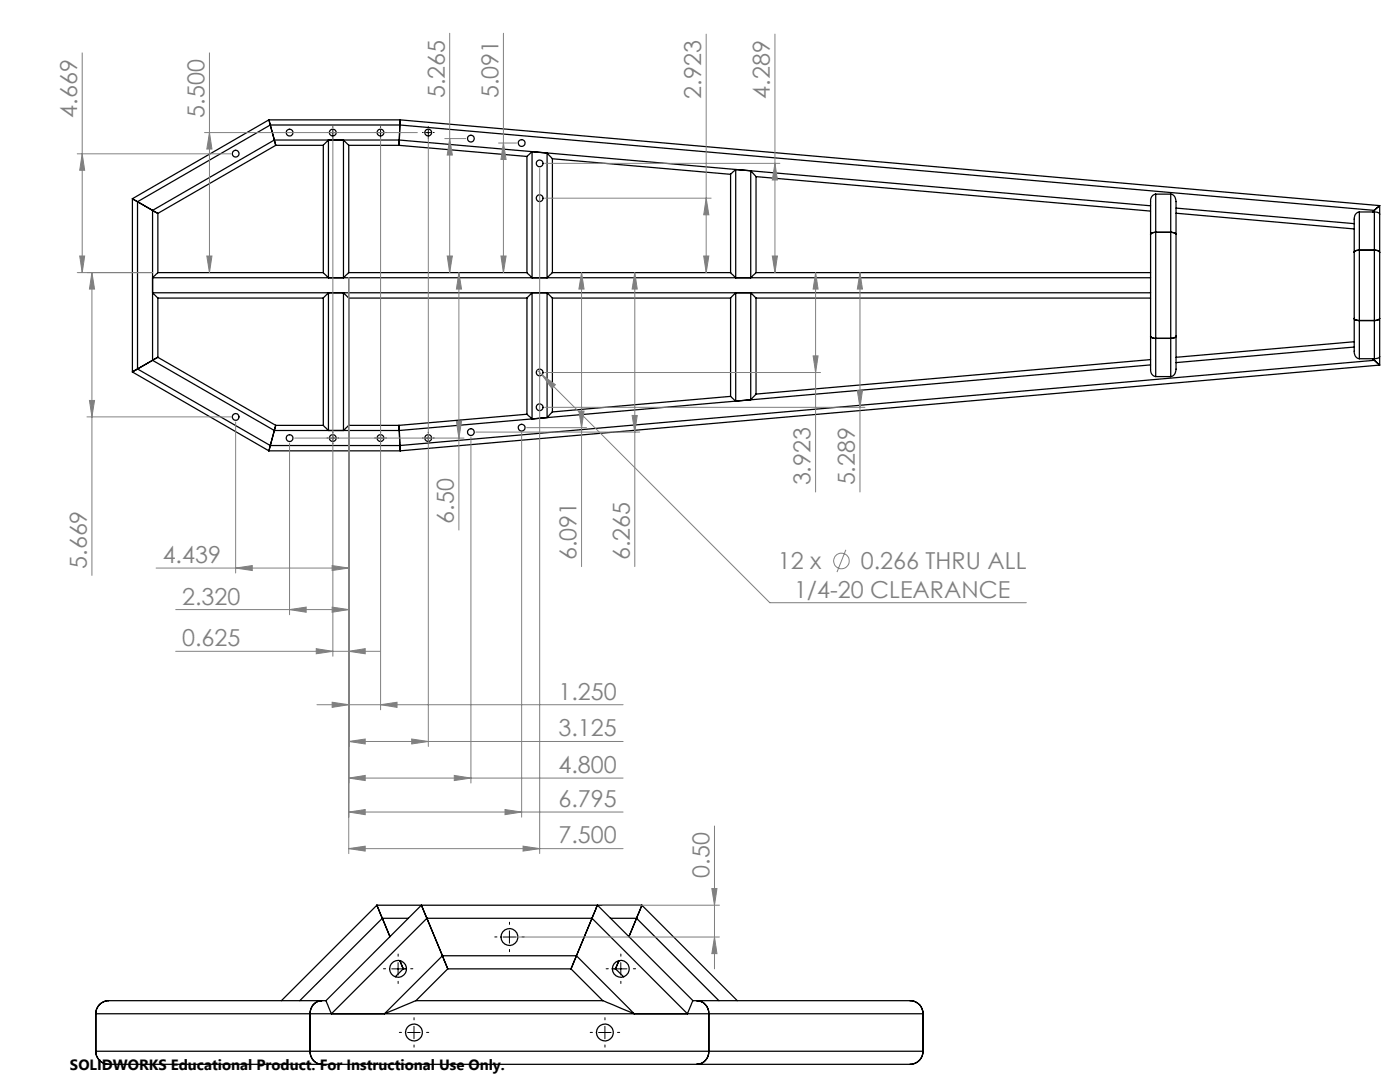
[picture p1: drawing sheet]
<svg xmlns="http://www.w3.org/2000/svg" width="279mm" height="216mm" viewBox="0 0 279 216" stroke-linecap="round" stroke-linejoin="round" font-family="sans-serif">
<g fill="none" stroke="#000" stroke-width=".25">
<path d="M26.4 39.7l1 .6M26.4 39.7v34.5M53.7 23.9l.2 1M53.7 23.9h26.2M53.7 23.9l-27.3 15.8M53.9 24.9h25.9M53.9 24.9l.9 3M53.9 24.9l-26.5 15.4M54.8 27.9l.2 1.1M54.8 27.9h24.9M54.8 27.9l-24.4 14.1M55 29h9.5"/>
<path d="M55 29l-23.5 13.6M64.5 29l1-1.1v27.5l-1-1M64.5 29v25.4M69.6 29l-1.1-1.1v27.5l1.1-1M69.6 29v25.4M69.6 29h10M79.6 29l25.6 2.2M79.7 27.9l-.1 1.1M79.7 27.9l149.9 13.2M79.8 24.9l194.5 17.1M79.8 24.9l-.1 3M79.9 23.9l-.1 1"/>
<path d="M79.9 23.9l195.4 17.1M105.2 31.2v23.2M106.2 30.3l-1 .9M106.2 30.3v25.1l-1-1M106.2 30.3l3 .3M109.2 30.6l1 1.1M109.2 30.6v24.8l1-1M110.2 31.7v22.7M110.2 31.7l35.6 3.1M145.8 34.8v19.6M146.8 33.8v21.6l-1-1M146.8 33.8l-1 1"/>
<path d="M146.8 33.8l3 .3M149.8 34.1l1.1 1.1M149.8 34.1v21.3l1.1-1M150.9 35.2v19.2M150.9 35.2l78.7 6.9M230.6 38.7a1.28 1.28 0 0 0-1 1.5v33.5a1.29 1.29 0 0 0 1 1.4M230.6 38.7v36.4M230.6 38.7h3M233.6 38.7a1.32 1.32 0 0 1 1.1 1.5v33.5a1.32 1.32 0 0 1-1.1 1.4M233.6 38.7v36.4M27.4 40.3v33.3M27.4 40.3l3 1.7"/>
<path d="M30.4 42l1.1 .6M30.4 42v29.9M31.5 54.4l-1.1 1h199.2M31.5 54.4h33M31.5 59.5h33M31.5 42.6v11.8M31.5 59.5v11.8M64.5 59.5l1-1.1v27.5l-1-1M64.5 59.5v25.4M69.6 59.5l-1.1-1.1v27.5l1.1-1M69.6 59.5v25.4M69.6 54.4h35.6"/>
<path d="M69.6 59.5h35.6M105.2 59.5l1-1.1v25.2M105.2 59.5v23.2M110.2 59.5l-1-1.1v24.9M110.2 59.5v22.7M110.2 54.4h35.6M110.2 59.5h35.6M145.8 59.5l1-1.1v21.6M145.8 59.5v19.6M150.9 59.5l-1.1-1.1v21.4M150.9 59.5v19.1M150.9 54.4h78.7"/>
<path d="M150.9 59.5h78.7M229.6 58.4h-199.2l1.1 1.1M229.7 46.6l.9-.2a.98 .98 0 0 0-1 .4zM230.6 46.4h3M233.6 46.4h.2a.83 .83 0 0 1 .9 .4 1.11 1.11 0 0 0-1.1-.4zM234.7 42.5l35.6 3.2M234.7 41.5l35.6 3.1M270.4 50.1l.9-.2h-.2a.73 .73 0 0 0-.8 .4zM271.3 42.3a1.26 1.26 0 0 0-1 1.4v26.4a1.27 1.27 0 0 0 1 1.5M271.3 42.3h3.2a.83 .83 0 0 1 .8 .4M271.3 42.3v29.3M271.3 49.9h3"/>
<path d="M274.3 49.9a.95 .95 0 0 1 1 .4 .91 .91 0 0 0-1-.4zM274.3 42v29.9M274.3 42l-.4 .3M275.3 41l-1 1M275.3 41v31.8M26.4 74.2l27.3 15.8M27.4 73.6l-1 .6M27.4 73.6l26.5 15.3M30.4 71.9l-3 1.7M30.4 71.9l24.4 14M31.5 71.3l-1.1 .6M31.5 71.3l23.5 13.6"/>
<path d="M145.8 79.1l1 .9M145.8 79.1l-35.6 3.1M149.8 79.8l-3 .2M150.9 78.6l-1.1 1.2M229.6 67.1a.98 .98 0 0 0 1 .4h3.2l.8-.2 .1-.2M229.6 71.8l-78.7 6.8M229.6 72.8l-149.9 13.1M230.6 75.1h3M270.3 63.5a.98 .98 0 0 0 1 .5h-.2a.73 .73 0 0 1-.8-.5zM270.3 68.2l-35.6 3.1M270.3 69.3l-35.6 3.1M271.3 64h3"/>
<path d="M273.9 71.6l.4 .3M274.3 64a1.11 1.11 0 0 0 1-.5 .91 .91 0 0 1-1 .5zM274.3 71.9l1 .9M274.3 71.9l-194.5 17M275.3 71.2a.91 .91 0 0 1-1 .4h-3M275.3 72.8l-195.4 17.2M53.7 90h26.2M53.9 88.9l-.2 1.1M53.9 88.9h25.9M54.8 85.9h24.9M54.8 85.9l-.9 3M55 84.9l-.2 1"/>
<path d="M55 84.9h9.5M69.6 84.9h10M79.6 84.9l.1 1M79.7 85.9l.1 3M79.8 88.9l.1 1.1M105.2 82.7l1 .9M105.2 82.7l-25.6 2.2M109.2 83.3l-3 .3M110.2 82.2l-1 1.1M21.7 199.7a2.59 2.59 0 0 0-2.6 2.6M21.7 199.7a2.57 2.57 0 0 0-2.6 2.6M21.7 199.7h43.4"/>
<path d="M75.2 180.6l1.1 2.6M75.2 180.6h52.9M75.2 180.6l-19 19.1M76.3 183.2l1.5 3.7M76.3 183.2h5.2M76.3 183.2l-16.5 16.5M79.8 191.7l.7 1.6M80.5 193.3h.6M80.5 193.3l-1.6 1.6M83 199.7h37.3M84.1 180.6l1.1 2.6M84.1 180.6l-19 19.1"/>
<path d="M85.2 183.2l-19.1 19.1-1-2.6M85.2 183.2h32.9M85.2 183.2l3.1 7.5M88.3 190.7l1.1 2.6M88.3 190.7l-11.6 11.6 6.3-2.6M88.3 190.7h26.7M89.4 193.3h24.5M89.4 193.3l-6.4 6.4M113.9 193.3l6.4 6.4M115 190.7l-1.1 2.6M115 190.7l11.6 11.6-6.3-2.6M118.1 183.2l19.1 19.1 1.1-2.6"/>
<path d="M118.1 183.2l-3.1 7.5M119.2 180.6l-1.1 2.6M119.2 180.6l19.1 19.1M121.8 183.2h5.2M122.2 193.3h.6M122.8 193.3l1.7 1.6M123.5 191.7l-.7 1.6M127 183.2l-1.5 3.7M127 183.2l16.5 16.5M128.1 180.6l-1.1 2.6M128.1 180.6l19 19.1M138.3 199.7h43.3a2.62 2.62 0 0 1 2.6 2.6"/>
<path d="M139.1 199.7a2.54 2.54 0 0 1 2.4 2.6v7.5M19.1 209.8a2.59 2.59 0 0 0 2.6 2.6M19.1 209.8a2.57 2.57 0 0 0 2.6 2.6M19.1 202.3v7.5M19.1 209.8h165.1M19.1 202.3h165.1M21.7 212.4h159.9M61.9 209.8a2.48 2.48 0 0 0 2.3 2.6 2.46 2.46 0 0 1-2.3-2.6zM61.9 202.3v7.5M62.7 200.3a2.07 2.07 0 0 1 1.5-.6 2.48 2.48 0 0 0-2.3 2.6l.3-1.3zM141.5 209.8a2.51 2.51 0 0 1-2.4 2.6 2.54 2.54 0 0 0 2.4-2.6zM184.2 209.8a2.65 2.65 0 0 1-2.6 2.6"/>
<path d="M184.2 209.8a2.57 2.57 0 0 1-2.6 2.6M184.2 202.3v7.5"/>
<circle cx="47" cy="30.7" r=".68"/>
<circle cx="57.8" cy="26.5" r=".68"/>
<circle cx="66.4" cy="26.5" r=".68"/>
<circle cx="75.9" cy="26.5" r=".68"/>
<circle cx="85.5" cy="26.5" r=".68"/>
<circle cx="94" cy="27.7" r=".67"/>
<circle cx="104.1" cy="28.5" r=".68"/>
<circle cx="107.7" cy="39.6" r=".68"/>
<circle cx="107.7" cy="32.6" r=".68"/>
<circle cx="107.7" cy="74.3" r=".67"/>
<circle cx="47" cy="83.2" r=".67"/>
<circle cx="57.8" cy="87.4" r=".68"/>
<circle cx="66.4" cy="87.4" r=".68"/>
<circle cx="75.9" cy="87.4" r=".68"/>
<circle cx="85.5" cy="87.4" r=".68"/>
<circle cx="94" cy="86.2" r=".67"/>
<circle cx="104.1" cy="85.3" r=".68"/>
<circle cx="107.7" cy="81.3" r=".68"/>
<circle cx="79.4" cy="193.3" r="1.69"/>
<circle cx="101.7" cy="187" r="1.69"/>
<circle cx="123.9" cy="193.3" r="1.69"/>
<circle cx="82.6" cy="206" r="1.69"/>
<circle cx="120.7" cy="206" r="1.69"/>
</g>
<g fill="none" stroke="#808080" stroke-width=".2">
<path d="M16.4 10.5v43.9M41.8 10.5v43.9M89.7 6.6v47.8M100.5 6.6v47.8M140.9 6.8v47.6M154.7 6.8v47.6M15.4 30.7h30.6M16.4 30.7l.5 3.3h-1zM40.8 26.5h42.5M41.8 26.5l.5 3.2h-1zM66.4 27.4v103.6M76 27.4v114.2"/>
<path d="M85.5 27.4v121.5M88.8 27.7h4.2M89.7 27.7l.6 3.2h-1zM99.5 28.5h3.6M100.5 28.5l.5 3.3h-1zM107.7 33.6v136.7M108.7 39.5h33.2M108.7 32.6h46.9M140.9 39.5l.6 3.4h-1.1zM154.7 32.6l.5 3.3h-1.1zM15.4 54.4h15.1M15.9 51.1h1l-.5 3.3z"/>
<path d="M18.3 54.4l.6 3.3h-1zM18.3 54.4v60.4M41.3 51.1h1l-.5 3.3zM69.6 55.4v114.9M89.3 51.1h1l-.6 3.3zM91.6 54.4v51.4M91.6 54.4l.5 3.3h-1zM100 51.1h1l-.5 3.3zM116.1 54.4v58.7M116.1 54.4l.5 3.3h-1.1zM126.7 54.4v58.7M126.7 54.4l.5 3.3h-1z"/>
<path d="M140.4 51.1h1.1l-.6 3.3zM154.1 51.1h1.1l-.5 3.3zM162.8 54.4l.5 3.3h-1zM162.8 54.4v43.8M171.6 54.4v43.8M171.6 54.4l.5 3.3h-1zM17.9 79.9h1l-.6 3.3zM107.2 73.8l1 1M108.2 74.8l2.6 2-.7 .7zM108.2 74.8l45.4 45.5h51.2M108.7 74.3h55.1M162.3 71h1l-.5 3.3z"/>
<path d="M171.1 78h1l-.5 3.3zM17.4 83.2h28.6M47 84.2v30.1M57.8 88.4v34.3M58.8 87.4h33.8M91.1 84.1h1l-.5 3.3zM94 87.2v69M95 86.2h32.7M104.1 86.3v76.8M105.1 85.3h12M108.7 81.3h63.9M115.5 82h1.1l-.5 3.3z"/>
<path d="M126.2 82.9h1l-.5 3.3zM31.2 113.3h38.4M47 113.3l3.3-.4v.9zM66.3 112.9l3.3 .4-3.3 .5zM168.8 109.7l-1.8 4.5M35.1 130h40.9M35.1 121.6h34.5M57.8 121.6l3.3-.5v1.1zM63.1 129.4l3.3 .6-3.3 .5zM66.3 121.1l3.3 .5-3.3 .6zM69.6 130l3.3-.6v1.1zM63.3 140.6h61.1"/>
<path d="M66.3 140.1l3.3 .5-3.3 .5zM69.6 148l3.3-.5v.9zM69.6 155.3l3.3-.6v1.1zM69.6 148h54.8M69.6 155.3h54.8M76 140.6l3.2-.5v1zM82.2 147.5l3.3 .5-3.3 .4zM90.7 154.7l3.3 .6-3.3 .5zM69.6 162l3.3-.5v1.1zM69.6 169.3l3.3-.5v1zM69.6 162h54.8M69.6 169.3h54.8"/>
<path d="M100.8 161.5l3.3 .5-3.3 .6zM104.4 168.8l3.3 .5-3.3 .5zM142.1 177.3h1l-.5 3.3zM142.6 164.8v28.5M102.7 187h40.9M120.2 180.6h23.4M142.6 187l.5 3.3h-1z"/>
<circle cx="167.9" cy="111.9" r="1.55"/>
</g>
<g fill="none" stroke="#000" stroke-width=".2" stroke-dasharray="15.2 1.3 1.3 1.3">
<path d="M65.4 26.4h-.1M66.4 25.4v-.1M66.4 27.4v.2M67.4 26.4h.2M75 26.4h-.2M76 25.4v-.1M76 27.4v.2M77 26.4h.1M84.5 26.4h-.2M85.5 25.4v-.1M85.5 27.4v.2M86.5 26.4h.2"/>
<path d="M65.4 87.4h-.1M66.4 86.4v-.2M66.4 88.4v.2M67.4 87.4h.2M75 87.4h-.2M76 86.4v-.2M76 88.4v.2M77 87.4h.1M84.5 87.4h-.2M85.5 86.4v-.2M85.5 88.4v.2M86.5 87.4h.2"/>
<path d="M77 193.3h-.5M79.5 190.8v-.4M79.5 195.8v.4M82 193.3h.4M99.2 187h-.5M101.7 184.5v-.5M101.7 189.5v.4M104.2 187h.4M121.4 193.3h-.4M123.9 190.8v-.4M123.9 195.8v.4M126.4 193.3h.4"/>
<path d="M80.1 206h-.4M82.6 203.5v-.4M82.6 208.5v.4M85.1 206h.5M118.2 206h-.4M120.7 203.5v-.4M120.7 208.5v.4M123.2 206h.5"/>
</g>
<g fill="none" stroke="#000" stroke-width=".2">
<path d="M65.9 26.5h1M66.4 26v1M75.4 26.5h1M76 26v1M84.9 26.5h1.1M85.5 26v1M65.9 87.4h1M66.4 86.9v1M75.4 87.4h1M76 86.9v1M84.9 87.4h1.1M85.5 86.9v1"/>
<path d="M78.2 193.3h2.5M79.4 192.1v2.5M100.4 187h2.5M101.7 185.7v2.5M122.6 193.3h2.5M123.9 192.1v2.5M81.4 206h2.5M82.6 204.8v2.5M119.5 206h2.5M120.7 204.8v2.5"/>
</g>
<g fill="#808080">
<path d="M69.6 130l3.3-.6v1.1zM63.1 129.4l3.3 .6-3.3 .5zM66.3 121.1l3.3 .5-3.3 .6zM57.8 121.6l3.3-.5v1.1zM66.3 112.9l3.3 .4-3.3 .5zM47 113.3l3.3-.4v.9z"/>
<path d="M66.3 140.1l3.3 .5-3.3 .5zM76 140.6l3.2-.5v1zM69.6 148l3.3-.5v.9zM82.2 147.5l3.3 .5-3.3 .4zM69.6 155.3l3.3-.6v1.1zM90.7 154.7l3.3 .6-3.3 .5zM69.6 162l3.3-.5v1.1zM100.8 161.5l3.3 .5-3.3 .6zM69.6 169.3l3.3-.5v1zM104.4 168.8l3.3 .5-3.3 .5zM108.2 74.8l1.9 2.7 .7-.7z"/>
<path d="M41.3 51.1h1l-.5 3.3zM41.8 26.5l.5 3.2h-1zM140.4 51.1h1.1l-.6 3.3zM140.9 39.5l.6 3.4h-1.1zM154.1 51.1h1.1l-.5 3.3zM154.7 32.6l.5 3.3h-1.1zM15.9 51.1h1l-.5 3.3zM16.4 30.7l.5 3.3h-1zM89.3 51.1h1l-.6 3.3zM89.7 27.7l.6 3.2h-1zM100 51.1h1l-.5 3.3zM100.5 28.5l.5 3.3h-1z"/>
<path d="M91.6 54.4l.5 3.3h-1zM91.1 84.1h1l-.5 3.3zM126.7 54.4l.5 3.3h-1zM126.2 82.9h1l-.5 3.3zM116.1 54.4l.5 3.3h-1.1zM115.5 82h1.1l-.5 3.3zM162.8 54.4l.5 3.3h-1zM162.3 71h1l-.5 3.3zM171.6 54.4l.5 3.3h-1zM171.1 78h1l-.5 3.3zM18.3 54.4l.6 3.3h-1zM17.9 79.9h1l-.6 3.3zM142.1 177.3h1l-.5 3.3zM142.6 187l.5 3.3h-1z"/>
</g>
<g font-size="4.7" fill="#808080">
<text x="15.4" y="23.5" transform="rotate(-90 15.4 23.5)">4.669</text>
<text x="40.8" y="23.5" transform="rotate(-90 40.8 23.5)">5.500</text>
<text x="88.8" y="19.6" transform="rotate(-90 88.8 19.6)">5.265</text>
<text x="99.5" y="19.6" transform="rotate(-90 99.5 19.6)">5.091</text>
<text x="139.9" y="19.7" transform="rotate(-90 139.9 19.7)">2.923</text>
<text x="153.7" y="19.7" transform="rotate(-90 153.7 19.7)">4.289</text>
<text x="161.8" y="96.9" transform="rotate(-90 161.8 96.9)">3.923</text>
<text x="170.6" y="96.9" transform="rotate(-90 170.6 96.9)">5.289</text>
<text x="90.6" y="104.5" transform="rotate(-90 90.6 104.5)">6.50</text>
<text x="17.4" y="113.5" transform="rotate(-90 17.4 113.5)">5.669</text>
<text x="32.5" y="112.3">4.439</text>
<text x="115.1" y="111.8" transform="rotate(-90 115.1 111.8)">6.091</text>
<text x="125.7" y="111.8" transform="rotate(-90 125.7 111.8)">6.265</text>
<text x="155.2" y="113.6">12 x</text>
<text x="171.8" y="113.6">0.266 THRU ALL</text>
<text x="158.5" y="119.2">1/4-20 CLEARANCE</text>
<text x="36.4" y="120.6">2.320</text>
<text x="36.4" y="128.9">0.625</text>
<text x="111.5" y="139.6">1.250</text>
<text x="111.5" y="146.9">3.125</text>
<text x="111.5" y="154.2">4.800</text>
<text x="111.5" y="161">6.795</text>
<text x="111.5" y="168.3">7.500</text>
<text x="141.6" y="175.1" transform="rotate(-90 141.6 175.1)">0.50</text>
</g>
<text font-size="3" x="14" y="213.5">SOLIDWORKS Educational Product. For Instructional Use Only.</text>
</svg>
